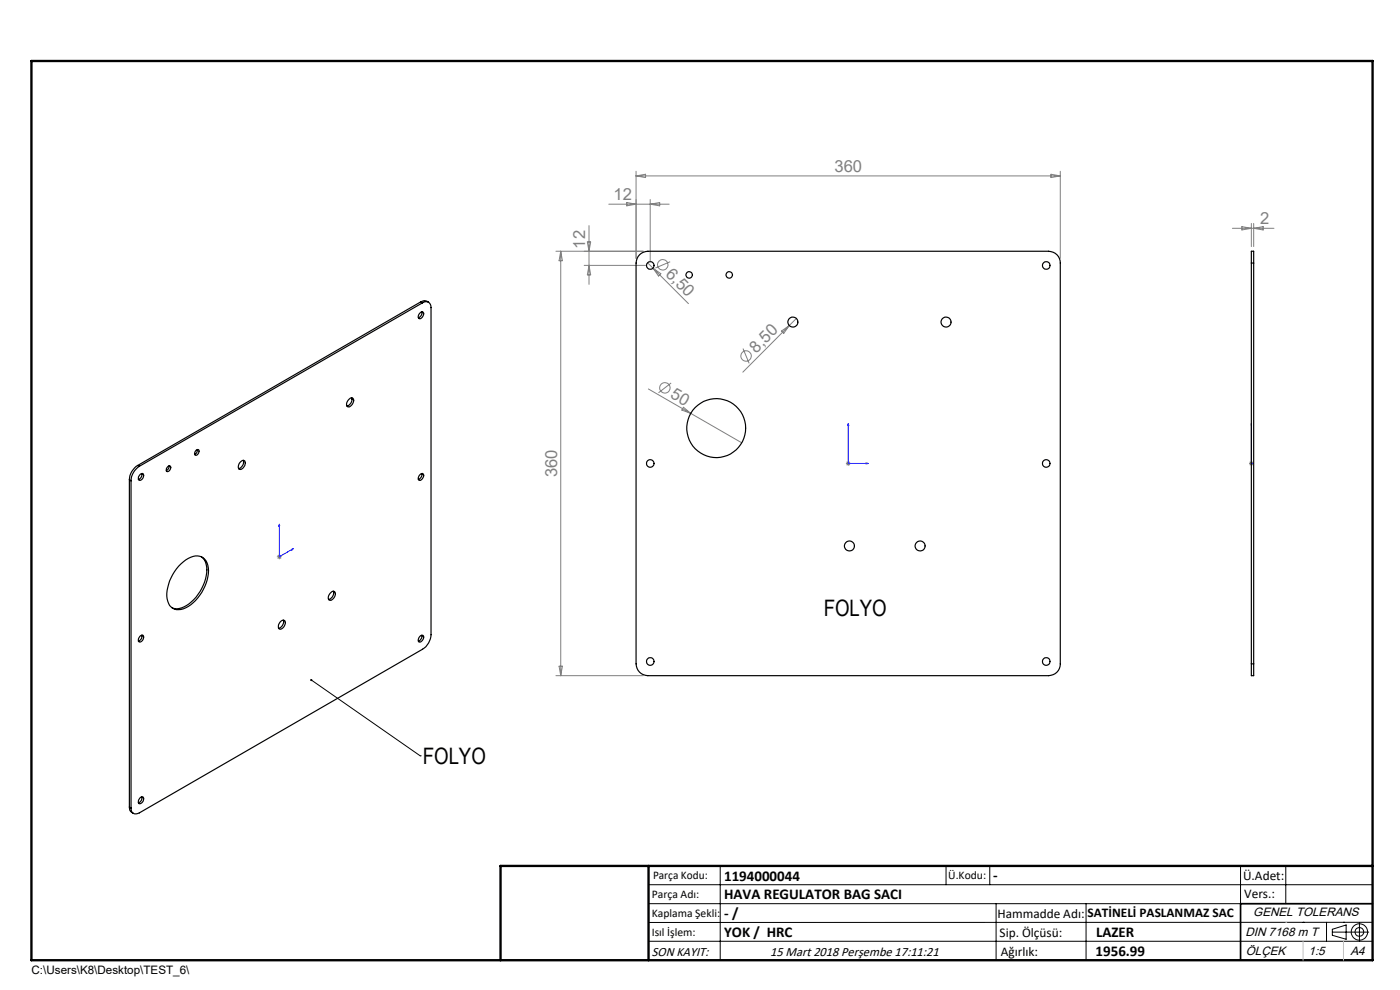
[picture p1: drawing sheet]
<svg xmlns="http://www.w3.org/2000/svg" width="297mm" height="210mm" viewBox="0 0 297 210" stroke-linecap="round" stroke-linejoin="round" font-family="sans-serif">
<g fill="none" stroke="#808080" stroke-width=".21">
<path d="M134.9 36.3v18.5M134.9 37.3h90M134.9 37.3l2-.3v.7zM223 37l1.9 .3-1.9 .4zM224.9 36.3v18.5M117.9 53.3h18.6M119 53.3v90M119 53.3l.3 2h-.7zM123.9 56.3h13M124.6 51.3h.7l-.3 2zM125 47.9v12.4M125 56.3l.3 2h-.7z"/>
<path d="M129.2 43.3h12.8M133 43l1.9 .3-1.9 .4zM137.4 55.7l8.7 8.7M137.9 42.3v13M137.9 43.3l2-.3v.7zM138.5 56.9l1.7 1.2-.5 .5zM142.2 55.5l-3.2 1.4M261.4 48.4h8.9M263.5 48.1l2 .3-2 .4zM265.5 47.4v4.9M266 47.4v4.9M266 48.4l2-.3v.7z"/>
<path d="M157.6 73.9l1.3 3.2M165.8 70.2l1.6-1.1-1.1 1.6zM167.4 69.1l-9.8 9.8M168.9 67.5l-1.5 1.6M137.5 82.5l19.9 11.4M142.4 81.2l-2.7 2.1M145 86.4l1.5 1.3-1.9-.7zM179.5 98.3h.9M179.6 98l.7 .7M180 97.8v1M180.3 98l-.7 .7M265 98.3h1"/>
<path d="M265.1 98l.7 .7M265.5 97.8v1M265.8 98l-.7 .7M58.7 118.1h1.1M58.9 117.7l.7 .8M59.3 117.6v1M59.6 117.7l-.7 .8M117.9 143.3h18.6M118.6 141.3h.7l-.3 2z"/>
<circle cx="140.6" cy="56.2" r="1.1"/>
<circle cx="158.3" cy="75.5" r="1.11"/>
<circle cx="141" cy="82.3" r="1.1"/>
</g>
<g fill="none" stroke="#000" stroke-width=".21">
<path d="M66 144.2l23.1 16.1M89.1 160.3h.1M137.6 187.7h153.6M137.6 191.7h153.6M137.6 199.7h153.6M152.8 183.7v20M200.7 183.7v4M210 183.7v4M211.3 191.7v12M230.4 191.7v12M263.2 183.7v20M272.8 183.7v8"/>
<path d="M276.4 195.6h.1M281.4 195.6v4.1M282.6 197.7h7.8M282.6 197.1l3-.9v3l-3-.8zM285 195.6h.1M288.4 195.8v3.8M291.2 195.6l-153.6 .1"/>
<circle cx="288.4" cy="197.7" r="1.74"/>
<circle cx="288.4" cy="197.7" r=".93"/>
</g>
<path d="M180 89.8l.1 .5h-.3zM180 89.8v8.5h4.2M183.8 98.2l.4 .1-.4 .1zM265.5 98.2v.2zM265.5 89.8v.5v-.5M265.5 98.3h.1M265.5 89.8v8.5M59.3 111.2v.3l-.1 .1zM59.3 111.2v6.9l2.9-1.7M61.9 116.5l.3-.1-.3 .3z" fill="none" stroke="#00f" stroke-width=".21"/>
<path d="M106.2 203.7h185" fill="none" stroke="#000" stroke-width=".25"/>
<path d="M291.2 191.7h-28v12" fill="none" stroke="#000" stroke-width=".35"/>
<path d="M6.7 12.9h284.5v190.8h-284.5zM137.6 183.7v20M291.2 183.7h-185v20" fill="none" stroke="#000" stroke-width=".5"/>
<path d="M272.8 195.6h.1M276.4 199.7v4M285 199.7v4" fill="none" stroke="#c0c0c0" stroke-width=".21"/>
<path d="M65.8 144.1a.23 .23 0 0 1 .4 0 .23 .23 0 0 1-.1 .4 .23 .23 0 0 1-.3-.3h.2z" fill="#000"/>
<g fill="#00f">
<path d="M183.8 98.2l.4 .1-.4 .1zM180 89.8l.1 .5h-.3z"/>
<path d="M61.9 116.5l.3-.1-.3 .3zM59.3 111.2v.3l-.1 .1z"/>
<path d="M265.5 98.2v.2zM265.5 89.8v.5z"/>
</g>
<g fill="none" stroke="#000" stroke-width=".25">
<path d="M135.7 54a2.72 2.72 0 0 1 1.7-.7h85.1a2.47 2.47 0 0 1 2.4 2.5v85a2.47 2.47 0 0 1-2.4 2.5h-85.1a2.53 2.53 0 0 1-2.5-2.5v-85a2.72 2.72 0 0 1 .8-1.8zM265.5 55.8v-2.5h.5v2.5M265.5 55.8h.5M265.5 55.8v85M266 55.8v85M89.1 66.4l.2-.2a.4 .4 0 0 1 .5 0 .4 .4 0 0 1 .1 .6l-.3 .5a.48 .48 0 0 1-.7 .3 .48 .48 0 0 1-.1-.8zM89.3 64a1.31 1.31 0 0 1 1.6 .1M89.3 64l.3 .2M89.3 64l-60.1 34.7M89.5 66.1l-.1 .7-.6 .6M89.6 64.2a1.09 1.09 0 0 1 1.3-.1 1.09 1.09 0 0 1 .5 1.2v69.3a3.9 3.9 0 0 1-1.8 3.1l-60 34.7a1.08 1.08 0 0 1-1.3 .1 1.08 1.08 0 0 1-.5-1.1M89.6 64.2l-60 34.7"/>
<path d="M29.2 98.7a3.7 3.7 0 0 0-1.8 3.1M29.2 98.7l.4 .2M29.6 98.9a3.8 3.8 0 0 0-1.8 3.1M35.6 99l.3-.2a.69 .69 0 0 1 .2 .8 .69 .69 0 0 1-.8 .4v-.6zM35.8 98.8l-.1 .6-.4 .5M41.6 95.5l.4-.2a.69 .69 0 0 1 .1 .9 .69 .69 0 0 1-.8 .3v-.3zM41.9 95.3l-.1 .6-.5 .5M51.1 97.9a.53 .53 0 0 1 .8-.1 1.31 1.31 0 0 1-1.2 1.7l-.1-.6 .1-.6zM51.6 97.6a1.4 1.4 0 0 1-1 1.8M74.1 84.6a.58 .58 0 0 1 .9 0 .58 .58 0 0 1-.1 .9l-.4 .5a.58 .58 0 0 1-.8 .3 .58 .58 0 0 1-.1-.9zM74.6 84.4a1.42 1.42 0 0 1-1 1.7M27.4 101.8l.4 .2"/>
<path d="M27.4 101.8v69.4M27.8 102v69.4M29.7 100.7l.5-.3a.88 .88 0 0 1 .1 1 .88 .88 0 0 1-.8 .5l-.1-.5zM30.1 100.4l-.2 .9-.5 .4M42.8 118.1a4.2 4.2 0 0 1 .8 4.7 8.8 8.8 0 0 1-5.6 6.3h-.9l-.6-.2M89.3 100.5a.37 .37 0 0 1 .4 0 .37 .37 0 0 1 .2 .4 .87 .87 0 0 1-1.1 .9v-.6zM89.5 100.4a1.15 1.15 0 0 1-.7 1.3M29.8 134.8l.4-.1a.88 .88 0 0 1 .1 1 .88 .88 0 0 1-.8 .5l-.1-.3v-.4zM30.1 134.7l-.1 .7-.6 .6M37.9 120.1a5.2 5.2 0 0 1 4.5-2.1 2.81 2.81 0 0 1 1.8 3.1 9.4 9.4 0 0 1-5.3 8 2.45 2.45 0 0 1-3.4-2.1 9.3 9.3 0 0 1 2.4-6.9zM59.4 132a.62 .62 0 0 1 1-.4 .62 .62 0 0 1 0 1l-.4 .6a.58 .58 0 0 1-.8 .2 .58 .58 0 0 1-.1-.9zM60.1 131.5a1.45 1.45 0 0 1-1 1.8"/>
<path d="M70.2 125.7a.52 .52 0 0 1 .8-.2 .52 .52 0 0 1 .1 .7 1 1 0 0 1-1.4 1v-.8zM70.7 125.4a1.4 1.4 0 0 1-1 1.8M89.3 134.8h.3a.85 .85 0 0 1 .2 .8 .85 .85 0 0 1-.7 .6l-.3-.1-.1-.4zM89.5 134.8l-.1 .6-.6 .6M265.5 140.8v2.5h.5v-2.5M265.5 140.8h.5M27.4 171.2a1.21 1.21 0 0 0 .9 1.3M27.4 171.2l.4 .2M29.7 169.3l.5-.3a.82 .82 0 0 1 .1 1 .82 .82 0 0 1-.9 .4v-.7zM30.1 169l-.1 .7-.3 .4-.3 .2"/>
<circle cx="137.9" cy="56.3" r=".81"/>
<circle cx="146.2" cy="58.3" r=".7"/>
<circle cx="154.7" cy="58.3" r=".7"/>
<circle cx="221.9" cy="56.3" r=".81"/>
<circle cx="168.2" cy="68.3" r="1.06"/>
<circle cx="200.7" cy="68.3" r="1.06"/>
<circle cx="137.9" cy="98.3" r=".81"/>
<circle cx="151.9" cy="90.8" r="6.2"/>
<circle cx="221.9" cy="98.3" r=".81"/>
<circle cx="180.2" cy="115.8" r="1.06"/>
<circle cx="195.2" cy="115.8" r="1.06"/>
<circle cx="137.9" cy="140.3" r=".82"/>
<circle cx="221.9" cy="140.3" r=".82"/>
</g>
<g font-size="4.8">
<text x="174.7" y="130.6">FOLYO</text>
<text x="89.7" y="162">FOLYO</text>
</g>
<g font-size="3.5" fill="#808080">
<text x="177" y="36.5">360</text>
<text x="130.2" y="42.5">12</text>
<text x="267.3" y="47.6">2</text>
<text x="124.2" y="52.7" transform="rotate(-90 124.2 52.7)">12</text>
<text x="141.1" y="58.3" transform="rotate(45 141.1 58.3)">6,50</text>
<text x="160.4" y="75" transform="rotate(-45 160.4 75)">8,50</text>
<text x="142.1" y="84.2" transform="rotate(30 142.1 84.2)">50</text>
<text x="118.2" y="101.2" transform="rotate(-90 118.2 101.2)">360</text>
</g>
<g font-size="3.2">
<text x="153.6" y="186.8">1194000044</text>
<text x="153.6" y="190.8">HAVA REGULATOR BAG SACI</text>
<text x="210.7" y="186.6">-</text>
<text x="153.6" y="194.8">- /</text>
<text x="153.6" y="198.8">YOK / HRC</text>
<text x="232.4" y="202.8">1956.99</text>
<text x="232.5" y="198.8">LAZER</text>
</g>
<g font-size="2.8">
<text x="263.7" y="186.7">Ü.Adet:</text>
<text x="263.9" y="190.5">Vers.:</text>
<text x="211.6" y="194.8">Hammadde Adı:</text>
<text x="230.7" y="194.5">SATİNELİ PASLANMAZ SAC</text>
<text x="138.3" y="202.8">SON KAYIT:</text>
<text x="163.4" y="202.8">15 Mart 2018 Perşembe 17:11:21</text>
<text x="212.1" y="198.7">Sip. Ölçüsü:</text>
<text x="212.3" y="202.7">Ağırlık:</text>
</g>
<g font-size="2.6">
<text x="265.9" y="194.4">GENEL TOLERANS</text>
<text x="264.2" y="198.5">DIN 7168 m T</text>
<text x="264.3" y="202.6">ÖLÇEK</text>
<text x="277.6" y="202.6">1:5</text>
<text x="286.5" y="202.6">A4</text>
</g>
<g font-size="2.5">
<text x="138.3" y="190.5">Parça Adı:</text>
<text x="138.5" y="186.5">Parça Kodu:</text>
<text x="201.2" y="186.5">Ü.Kodu:</text>
<text x="138.3" y="194.5">Kaplama Şekli:</text>
<text x="138.3" y="198.6">Isıl İşlem:</text>
<text x="6.7" y="206.7">C:\Users\K8\Desktop\TEST_6\</text>
</g>
</svg>
